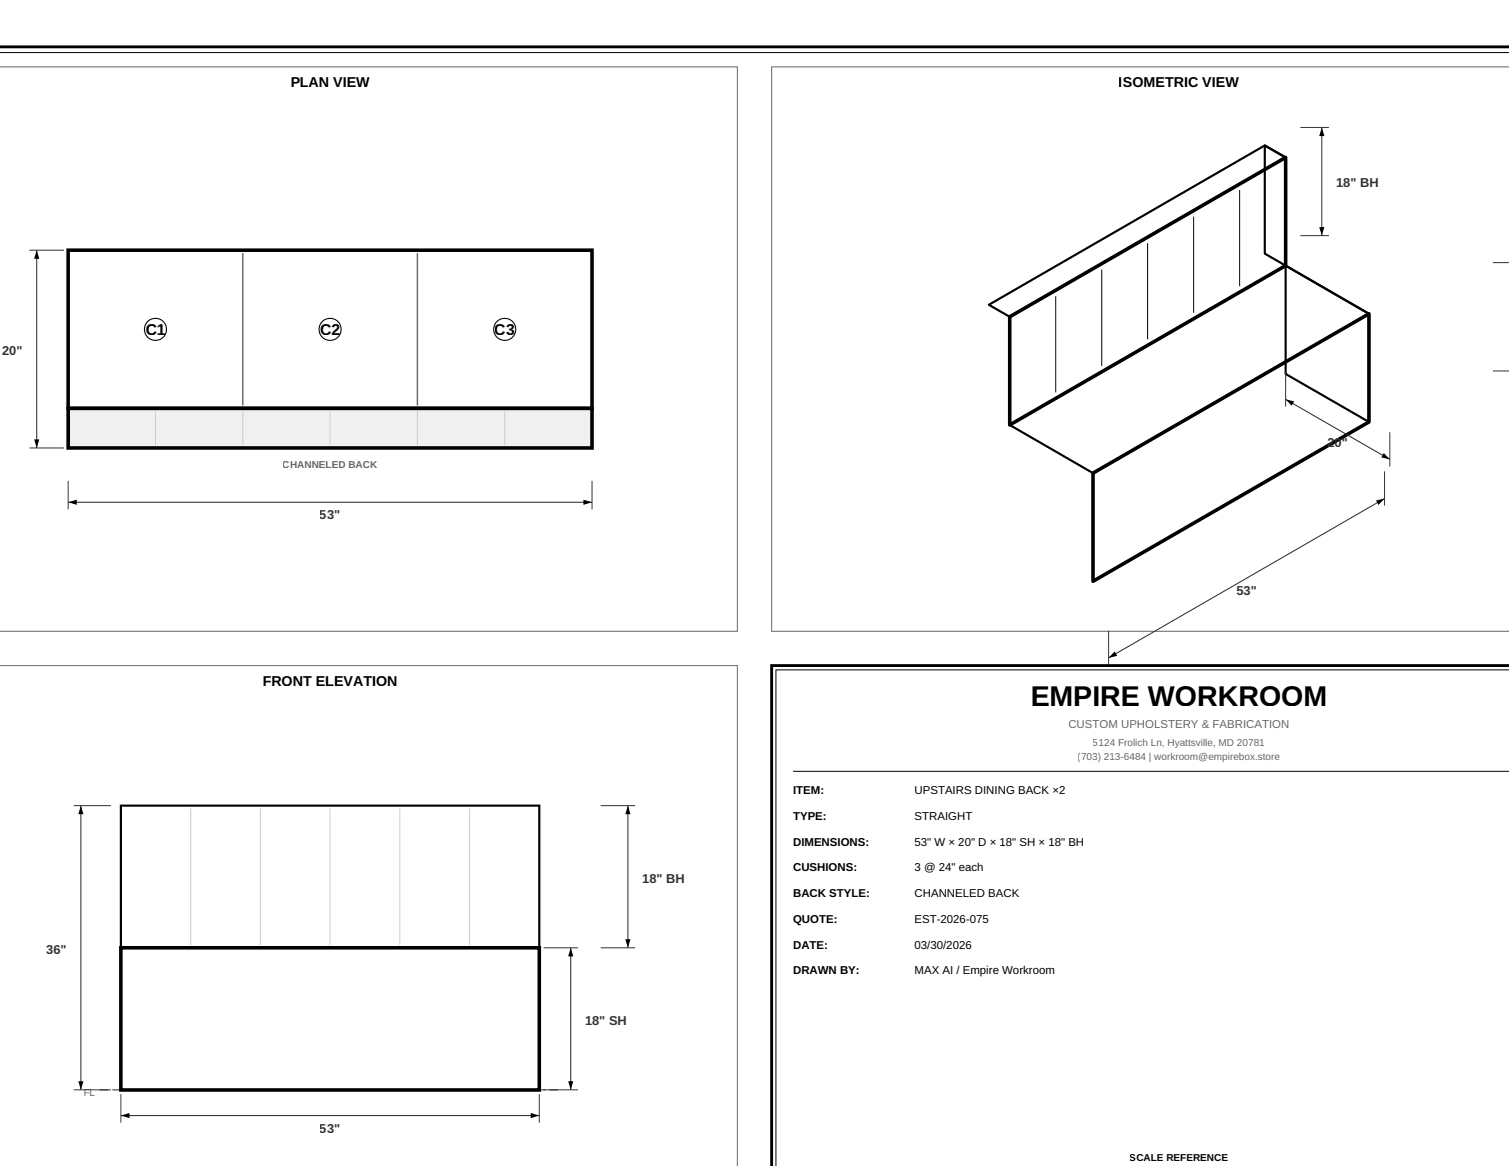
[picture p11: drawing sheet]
<svg xmlns="http://www.w3.org/2000/svg" width="279mm" height="216mm" viewBox="0 0 279 216" stroke-linecap="round" stroke-linejoin="round" font-family="sans-serif">
<path d="M-.1 8.7h279.5" fill="none" stroke="#000" stroke-width=".53"/>
<path d="M-.1 9.7h279.5" fill="none" stroke="#000" stroke-width=".19"/>
<path d="M-.1 12.4h136.6v104.5h-136.6" fill="none" stroke="#666" stroke-width=".19"/>
<path d="M12.6 46.3h97v29.3h-97z" fill="none" stroke="#000" stroke-width=".66" stroke-linecap="butt"/>
<path d="M12.6 75.6h97v7.3h-97z" fill="#f0f0f0" stroke="#000" stroke-width=".66" stroke-linecap="butt"/>
<path d="M28.8 76.1v6.3zM45 76.1v6.3zM61.1 76.1v6.3zM77.3 76.1v6.3zM93.5 76.1v6.3z" fill="#000" stroke="#ccc" stroke-width=".19"/>
<path d="M45 46.9v28.2zM77.3 46.9v28.2z" fill="#000" stroke="#666" stroke-width=".26"/>
<g fill="#fff" stroke="#000" stroke-width=".2">
<circle cx="28.8" cy="61" r="2.04"/>
<circle cx="61.1" cy="61" r="2.04"/>
<circle cx="93.4" cy="61" r="2.04"/>
</g>
<g fill="#000" stroke="#333" stroke-width=".19">
<path d="M240.8 23.6h5.3zM5.5 46.3h6.3zM240.8 43.6h5.3zM276.4 48.6h3zM238 68.9v6.4zM276.4 68.7h3zM5.5 82.9h6.3zM12.6 89v5.3zM109.6 89v5.3zM256.4 87.3v6.3zM257.3 80v6.4zM205.3 116.8v6.3z"/>
<path d="M13.7 149.2h6.8zM111.2 149.2h6.4zM100.6 175.5h6.4zM111.2 175.5h6.4zM13.7 201.8h6.8zM22.4 202.6v5.3zM99.9 202.6v5.3zM100.6 201.8h6.4z"/>
</g>
<path d="M6.8 46.3v36.6zM244.7 23.6v20zM12.6 93h97zM238 74l19.3 11.1zM205.3 121.8l51.1-29.5zM116.3 149.2v26.3zM15 149.2v52.6zM22.4 206.6h77.5zM105.7 175.5v26.3z" fill="#000" stroke="#333" stroke-width=".2"/>
<g fill="#000">
<path d="M244.7 23.6l.5 1.6h-.9zM6.8 46.3l.5 1.6h-1zM244.3 42h.9l-.5 1.6zM238 74l1.7 .3-.5 .9zM6.3 81.4h1l-.5 1.5zM12.6 93l1.6-.5v1zM108 92.5l1.6 .5-1.6 .5zM254.7 92.7l1.7-.4-1.2 1.2zM256.2 83.9l1.1 1.2-1.6-.4zM206.4 120.6l.5 .8-1.6 .4zM15 149.2l.5 1.6h-1zM116.3 149.2l.4 1.6h-.9z"/>
<path d="M105.7 175.5l.5 1.6h-1zM115.8 173.9h.9l-.4 1.6zM14.5 200.2h1l-.5 1.6zM22.4 206.6l1.6-.5v.9zM98.3 206.1l1.6 .5-1.6 .4zM105.2 200.2h1l-.5 1.6z"/>
</g>
<path d="M142.9 12.4v104.5h136.5M142.9 12.4h.1M142.9 12.4h136.5M-.1 123.2h136.6v92.7" fill="none" stroke="#666" stroke-width=".19"/>
<path d="M187 58.7l51-29.5v20l-51 29.5zM202.4 87.6l51.1-29.5v20l-51.1 29.5zM22.4 175.5h77.5v26.3h-77.5z" fill="none" stroke="#000" stroke-width=".66" stroke-linecap="butt"/>
<path d="M234.2 26.9l3.8 2.3v20l-3.8-2.2zM183.1 56.4l51.1-29.5 3.8 2.3-51 29.5zM238 49.2l15.5 8.9v20l-15.5-8.9zM187 78.7l51-29.5 15.5 8.9-51.1 29.5zM22.4 149.2h77.5v26.3h-77.5z" fill="none" stroke="#000" stroke-width=".4"/>
<path d="M187 78.7l51-29.5z" fill="#000" stroke="#000" stroke-width=".26"/>
<path d="M221 40.1v17.8zM229.5 35.2v17.8zM195.5 54.8v17.9zM204 49.9v17.9zM212.5 45v17.8zM146.8 142.8h132.6z" fill="#000" stroke="#000" stroke-width=".19"/>
<path d="M18.4 201.8h85.4z" fill="#000" stroke="#666" stroke-width=".26" stroke-dasharray="1.6 .8" stroke-linecap="butt"/>
<path d="M35.3 149.7v25.3zM48.2 149.7v25.3zM61.1 149.7v25.3zM74 149.7v25.3zM86.9 149.7v25.3z" fill="#000" stroke="#ccc" stroke-width=".19"/>
<path d="M22.4 175.5h77.5z" fill="#000" stroke="#000" stroke-width=".4"/>
<path d="M279.4 123.2h-136.5v92.7" fill="none" stroke="#000" stroke-width=".53"/>
<path d="M279.4 124h-135.7v91.9" fill="none" stroke="#000" stroke-width=".19"/>
<text font-size="5.3" x="190.8" y="130.7">EMPIRE WORKROOM</text>
<g font-size="2.9">
<text x="26.9" y="62">C1</text>
<text x="59.3" y="62">C2</text>
<text x="91.6" y="62">C3</text>
</g>
<g font-size="2.6">
<text x="53.8" y="16.1">PLAN VIEW</text>
<text x="207.2" y="16.1">ISOMETRIC VIEW</text>
<text x="48.6" y="126.9">FRONT ELEVATION</text>
</g>
<g font-size="2.4" fill="#333">
<text x="247.4" y="34.7">18&quot; BH</text>
<text x=".4" y="65.7">20&quot;</text>
<text x="245.8" y="82.7">20&quot;</text>
<text x="59.2" y="96.2">53&quot;</text>
<text x="228.9" y="110.2">53&quot;</text>
<text x="118.9" y="163.4">18&quot; BH</text>
<text x="8.6" y="176.6">36&quot;</text>
<text x="108.3" y="189.7">18&quot; SH</text>
<text x="59.2" y="209.7">53&quot;</text>
</g>
<text font-size="2.1" fill="#666" x="197.8" y="134.9">CUSTOM UPHOLSTERY &amp; FABRICATION</text>
<g font-size="2.1">
<text x="146.8" y="147.1">ITEM:</text>
<text x="169.3" y="147.1">UPSTAIRS DINING BACK ×2</text>
<text x="146.8" y="151.8">TYPE:</text>
<text x="169.3" y="151.8">STRAIGHT</text>
<text x="146.8" y="156.6">DIMENSIONS:</text>
<text x="146.8" y="161.3">CUSHIONS:</text>
<text x="169.3" y="156.6">53&quot; W × 20&quot; D × 18&quot; SH × 18&quot; BH</text>
<text x="169.3" y="161.3">3 @ 24&quot; each</text>
<text x="146.8" y="166.1">BACK STYLE:</text>
<text x="169.3" y="166.1">CHANNELED BACK</text>
<text x="146.8" y="170.9">QUOTE:</text>
<text x="169.3" y="170.9">EST-2026-075</text>
<text x="146.8" y="175.6">DATE:</text>
<text x="169.3" y="175.6">03/30/2026</text>
<text x="146.8" y="180.4">DRAWN BY:</text>
<text x="169.3" y="180.4">MAX AI / Empire Workroom</text>
</g>
<g font-size="1.9" fill="#666">
<text x="52.4" y="86.7">CHANNELED BACK</text>
<text x="199.5" y="140.7">(703) 213-6484 | workroom@empirebox.store</text>
<text x="202.4" y="138.1">5124 Frolich Ln, Hyattsville, MD 20781</text>
<text x="15.5" y="202.9">FL</text>
</g>
<text font-size="1.9" x="209.2" y="215.1">SCALE REFERENCE</text>
</svg>
